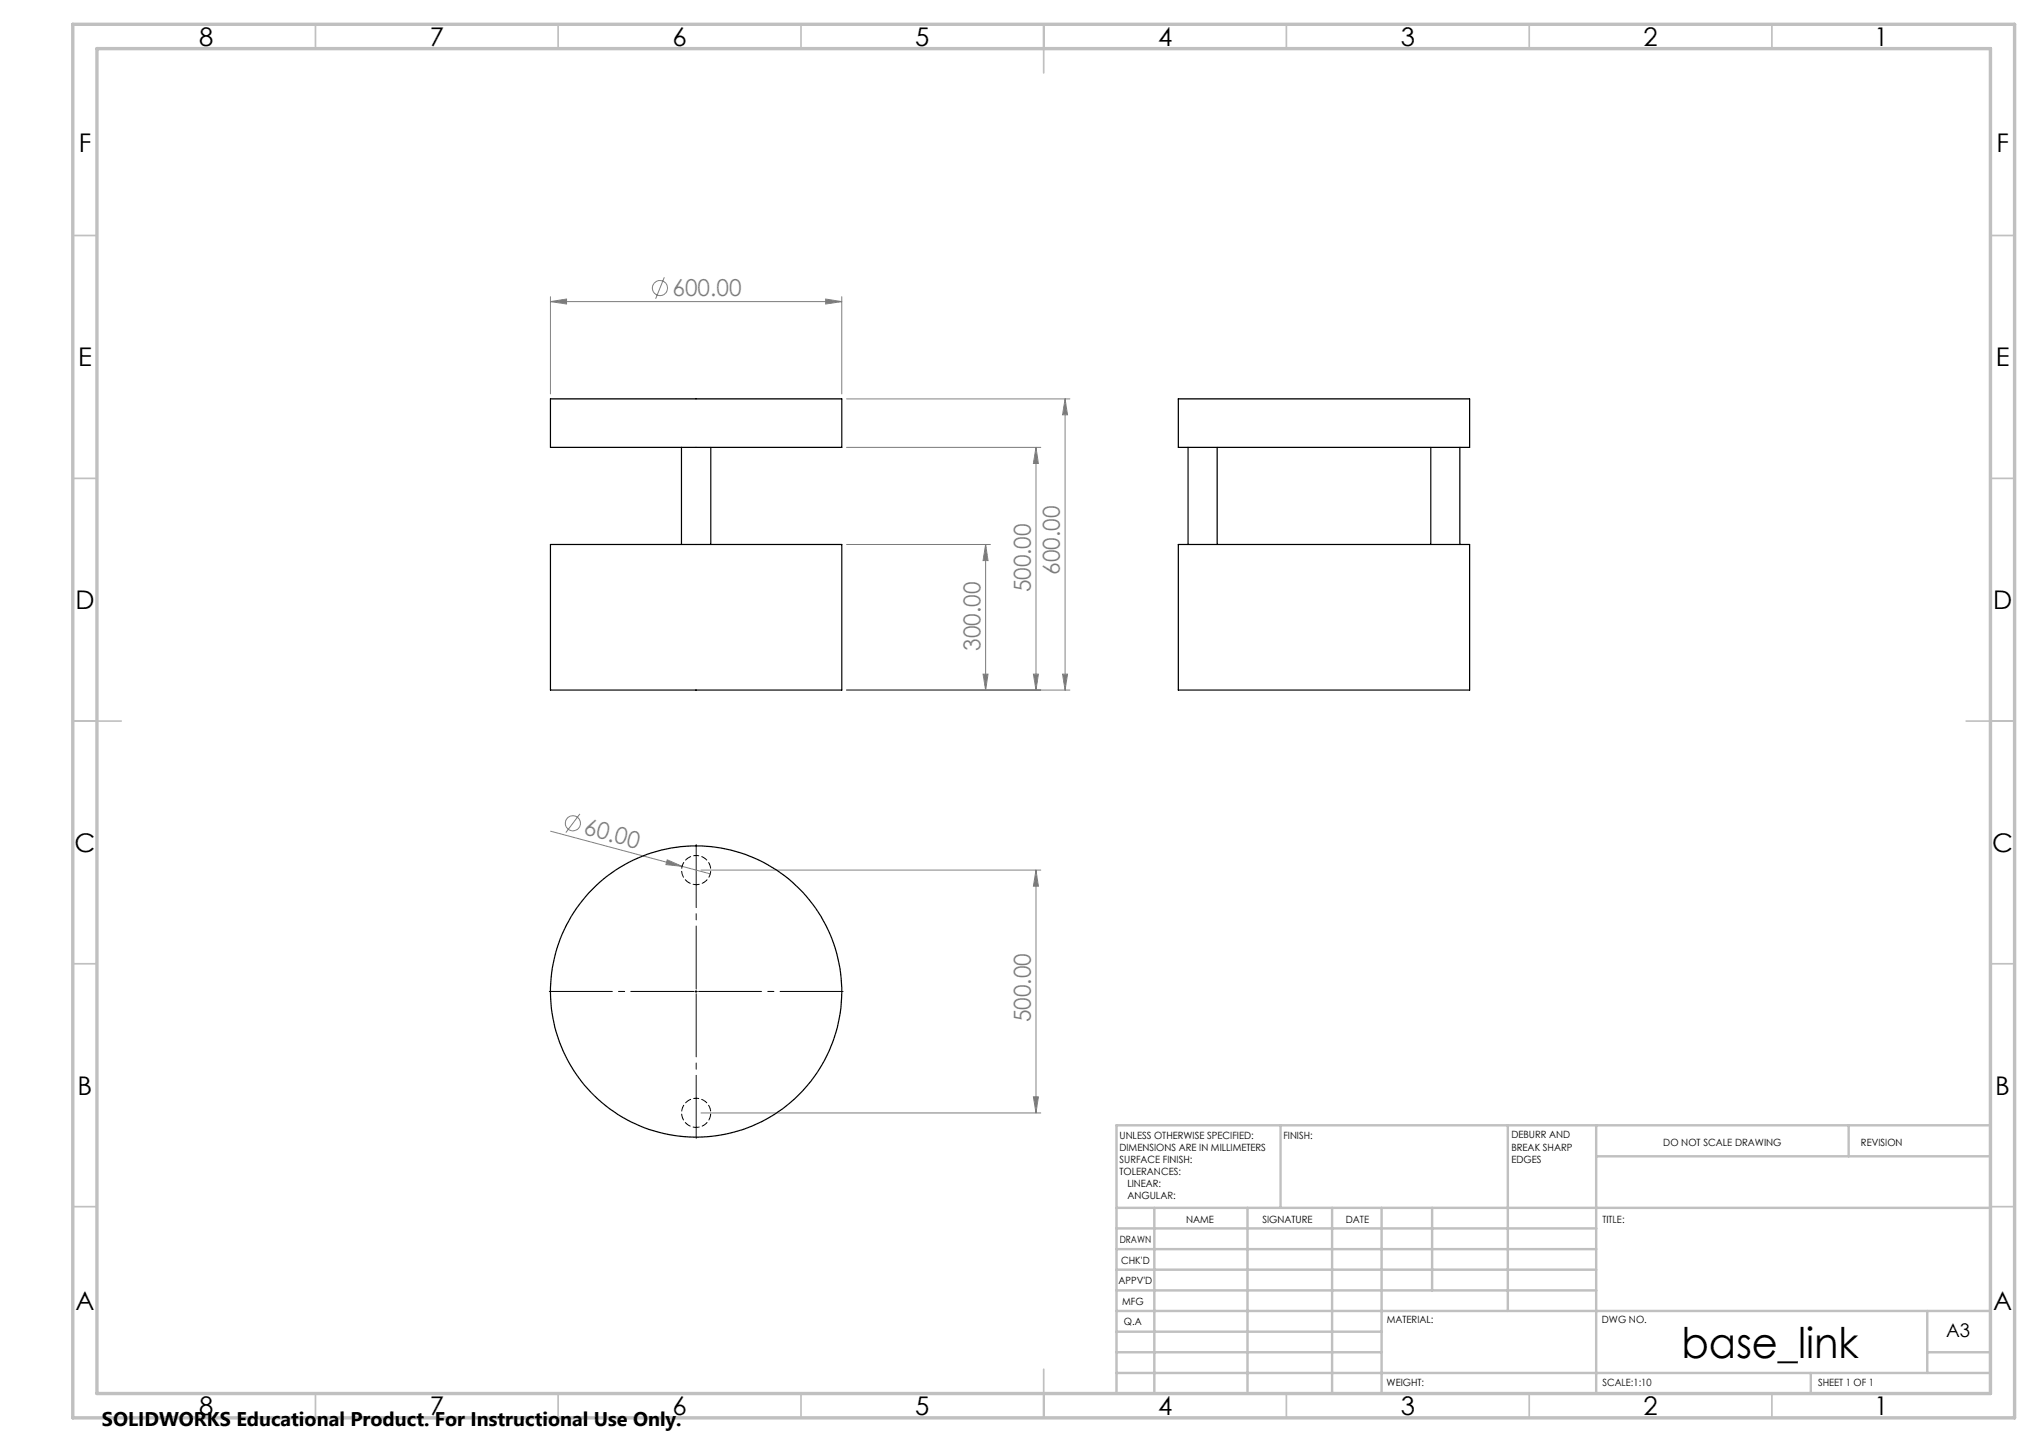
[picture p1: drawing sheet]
<svg xmlns="http://www.w3.org/2000/svg" width="420mm" height="297mm" viewBox="0 0 420 297" stroke-linecap="round" stroke-linejoin="round" font-family="sans-serif">
<g fill="none" stroke="#808080" stroke-width=".21">
<path d="M136.8 57.1l-1.8 4.5M113.4 62.1l3.3-.5v1zM113.4 61.1v20M113.4 62.1h60M170.1 61.6l3.3 .5-3.3 .5zM173.4 61.1v20M174.4 82.2h46M174.4 92.1h40M213.4 92.1v50M213.4 92.1l.5 3.4h-1zM219.4 82.2v59.9M219.4 82.2l.5 3.2h-1z"/>
<path d="M174.4 112.1h29.6M203 112.1v30M203 112.1l.5 3.4h-1zM202.5 138.8h1l-.5 3.3zM212.9 138.8h1l-.5 3.3zM218.9 138.8h1l-.5 3.3zM220.4 142.1h-46M113.4 171.2l32.9 8.8M119.5 167.6l-2.9 3.9M137.4 177.1l3.1 1.3-3.3-.3zM144.4 179.2h70M213.4 179.2v50"/>
<path d="M213.4 179.2l.5 3.3h-1zM144.4 229.2h70M212.9 225.9h1l-.5 3.3z"/>
<circle cx="136" cy="59.3" r="1.55"/>
<circle cx="118" cy="169.6" r="1.55"/>
</g>
<path d="M142.9 204.2h-29.7M143.4 203.7v-29.7M143.4 204.7v29.8M143.9 204.2h29.8" fill="none" stroke="#000" stroke-width=".21" stroke-dasharray="15.2 1.3 1.3 1.3" stroke-dashoffset="2.3"/>
<path d="M143.1 204.2h.6M143.4 204v.5" fill="none" stroke="#000" stroke-width=".21"/>
<g fill="none" stroke="#c0c0c0" stroke-width=".35">
<path d="M65 5v5M115 5v5M165 5v5M215 5v10M265 5v5M315 5v5M365 5v5M15 48.5h5M410 48.5h5M15 98.5h5M410 98.5h5M15 148.5h10"/>
<path d="M405 148.5h10M15 198.5h5M410 198.5h5M15 248.5h5M410 248.5h5M65 287v5M115 287v5M165 287v5M215 282v10M265 287v5M315 287v5M365 287v5"/>
</g>
<g fill="none" stroke="#c0c0c0" stroke-width=".5">
<path d="M263.8 231.8v17M310.6 231.8v38.2M328.8 231.8v55.2M328.8 238.2h81.2M380.8 231.8v6.4M410 231.8h-180v55.2M230 248.8h180M230 257.3h98.8M230 253h98.8M237.8 248.8v38.2M257 248.8v38.2M274.4 248.8v38.2"/>
<path d="M284.6 248.8v38.2M295 248.8v17M230 265.8h98.8M230 261.5h98.8M230 278.5h54.6M230 274.3h54.6M230 270h180M397 278.5h13M397 270v12.8M230 282.8h180M373 282.8v4.2"/>
</g>
<path d="M15 5h400v287h-400zM20 10h390v277h-390z" fill="none" stroke="#c0c0c0" stroke-width=".7"/>
<g fill="#808080">
<path d="M137.4 177.1l3.1 1.3-3.3-.3z"/>
<path d="M170.1 61.6l3.3 .5-3.3 .5zM113.4 62.1l3.3-.5v1z"/>
<path d="M218.9 138.8h1l-.5 3.3zM219.4 82.2l.5 3.2h-1zM212.9 138.8h1l-.5 3.3zM213.4 92.1l.5 3.4h-1z"/>
<path d="M203 112.1l.5 3.4h-1zM202.5 138.8h1l-.5 3.3zM213.4 179.2l.5 3.3h-1zM212.9 225.9h1l-.5 3.3z"/>
</g>
<g fill="none" stroke="#000" stroke-width=".25">
<path d="M113.4 82.2h60v9.9h-60zM140.4 92.1v20M146.4 92.1v20M242.7 82.2h60v9.9h-60zM244.7 92.1v20M250.7 92.1v20M294.7 92.1v20M300.7 92.1v20M113.4 112.1h60v30h-60zM242.7 112.1h60v30h-60z"/>
<circle cx="143.4" cy="204.2" r="30"/>
</g>
<path d="M143.4 176.2a3 3 0 0 1 2.7 4.4 3 3 0 0 1-5.2 .3 3 3 0 0 1 2.2-4.7h.3M143.4 226.2a3 3 0 0 1 2.7 4.4 3 3 0 0 1-5.2 .3 3 3 0 0 1 2.2-4.7h.3" fill="none" stroke="#000" stroke-width=".21" stroke-dasharray="1.3 .6" stroke-dashoffset=".7"/>
<text font-size="8.7" x="346.4" y="279.6">base_link</text>
<g font-size="5.3">
<text x="41" y="9.5">8</text>
<text x="88.5" y="9.5">7</text>
<text x="138.5" y="9.5">6</text>
<text x="188.5" y="9.5">5</text>
<text x="238.5" y="9.5">4</text>
<text x="288.5" y="9.5">3</text>
<text x="338.5" y="9.5">2</text>
<text x="386" y="9.5">1</text>
<text x="16.2" y="31.2">F</text>
<text x="411.2" y="31.2">F</text>
<text x="16.1" y="75.4">E</text>
<text x="411.1" y="75.4">E</text>
<text x="15.5" y="125.4">D</text>
<text x="410.5" y="125.4">D</text>
<text x="15.4" y="175.5">C</text>
<text x="410.4" y="175.5">C</text>
<text x="16" y="225.5">B</text>
<text x="411" y="225.5">B</text>
<text x="15.5" y="269.7">A</text>
<text x="410.5" y="269.7">A</text>
<text x="41" y="291.4">8</text>
<text x="88.5" y="291.4">7</text>
<text x="138.5" y="291.4">6</text>
<text x="188.5" y="291.4">5</text>
<text x="238.5" y="291.4">4</text>
<text x="288.5" y="291.4">3</text>
<text x="338.5" y="291.4">2</text>
<text x="386" y="291.4">1</text>
</g>
<g font-size="4.8" fill="#808080">
<text x="138.5" y="61">600.00</text>
<text x="218.3" y="118.4" transform="rotate(-90 218.3 118.4)">600.00</text>
<text x="212.3" y="122" transform="rotate(-90 212.3 122)">500.00</text>
<text x="202" y="134" transform="rotate(-90 202 134)">300.00</text>
<text x="120.1" y="171.8" transform="rotate(15 120.1 171.8)">60.00</text>
<text x="212.3" y="210.6" transform="rotate(-90 212.3 210.6)">500.00</text>
</g>
<text font-size="4.1" x="21" y="293.7">SOLIDWORKS Educational Product. For Instructional Use Only.</text>
<text font-size="3.9" x="400.9" y="275.5">A3</text>
<g font-size="2.1">
<text x="230.6" y="234.6">UNLESS OTHERWISE SPECIFIED:</text>
<text x="230.6" y="237.1">DIMENSIONS ARE IN MILLIMETERS</text>
<text x="230.6" y="239.5">SURFACE FINISH:</text>
<text x="264.4" y="234.5">FINISH:</text>
<text x="311.3" y="234.5">DEBURR AND</text>
<text x="311.3" y="237">BREAK SHARP</text>
<text x="311.3" y="239.5">EDGES</text>
<text x="342.6" y="235.9">DO NOT SCALE DRAWING</text>
<text x="383.3" y="236.1">REVISION</text>
<text x="230.6" y="242">TOLERANCES:</text>
<text x="232.2" y="244.5">LINEAR:</text>
<text x="232.2" y="247">ANGULAR:</text>
<text x="244.3" y="252">NAME</text>
<text x="260" y="251.9">SIGNATURE</text>
<text x="277.2" y="251.9">DATE</text>
<text x="330.1" y="251.9">TITLE:</text>
<text x="230.6" y="256.1">DRAWN</text>
<text x="230.9" y="260.3">CHK'D</text>
<text x="230.4" y="264.4">APPV'D</text>
<text x="231.1" y="268.8">MFG</text>
<text x="231.5" y="273">Q.A</text>
<text x="285.6" y="272.5">MATERIAL:</text>
<text x="330" y="272.5">DWG NO.</text>
<text x="285.6" y="285.5">WEIGHT:</text>
<text x="330.1" y="285.6">SCALE:1:10</text>
<text x="374.5" y="285.6">SHEET 1 OF 1</text>
</g>
</svg>
